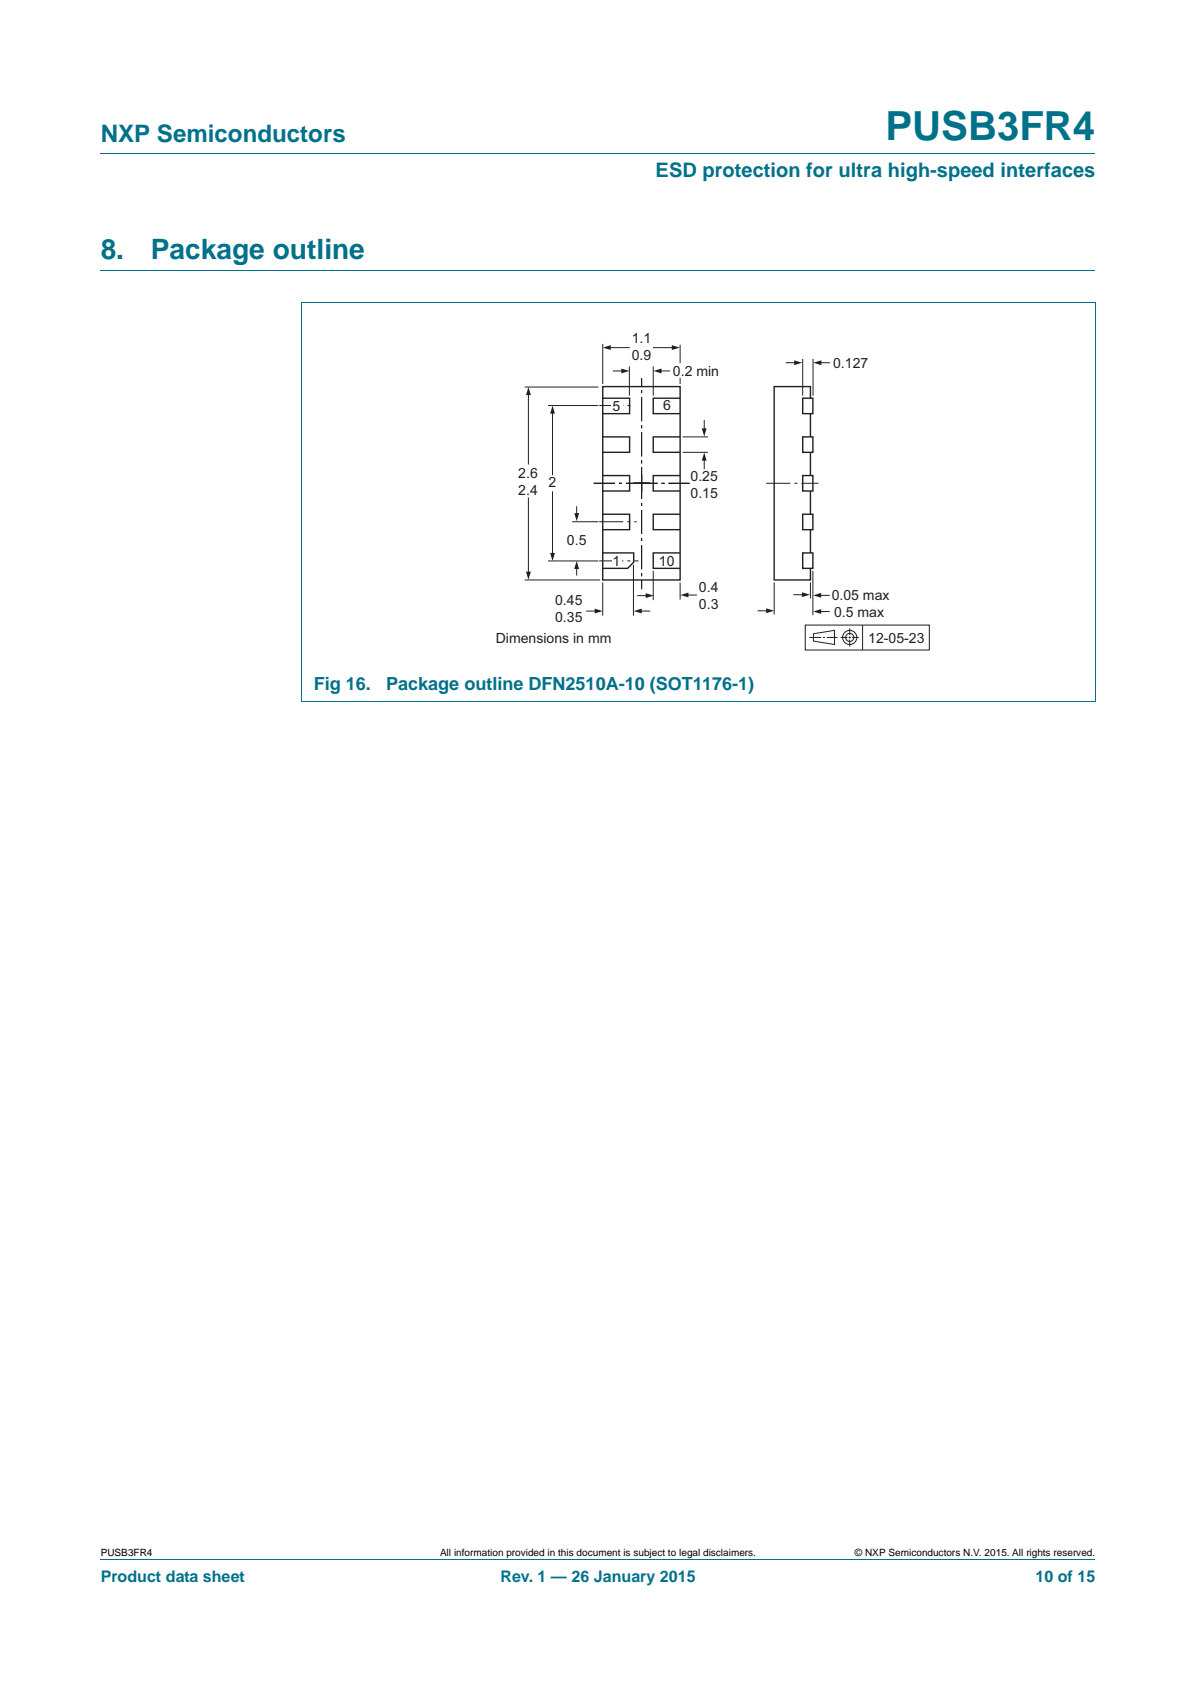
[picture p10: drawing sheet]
<svg xmlns="http://www.w3.org/2000/svg" width="210mm" height="297mm" viewBox="0 0 210 297" stroke-linecap="round" stroke-linejoin="round" font-family="sans-serif">
<path d="M17.7 27h174.6M17.7 47.4h174.6M52.9 53.1h139.4M53 53.1v70.1M192.3 53.1v70.1M52.9 123.3h139.4M17.7 273.9h174.6" fill="none" stroke="#00718a" stroke-width=".18"/>
<path d="M81.7 57.3h81.8v57.1h-81.8z" fill="none" stroke="#fff" stroke-width=".18"/>
<g fill="none" stroke="#231f20" stroke-width=".18">
<path d="M141.4 109.8h21.8v4.4h-21.8zM142.1 112h2.1M142.8 111.3l3.7-.6v2.5l-3.7-.6zM144.5 112h.3M145.1 112h2M147.6 112h1.2M149 112h.4M149.2 110.4v1.2M149.2 111.8v.3M149.2 112.4v1.2M149.6 112h1.2M151.4 109.8v4.4"/>
<circle cx="149.2" cy="112" r="1.24"/>
<circle cx="149.2" cy="112" r=".71"/>
</g>
<g fill="none" stroke="#231f20" stroke-width=".25">
<path d="M105.8 76.7h4.7v2.8h-4.7M105.8 69.9h4.7v2.8h-4.7M105.8 67.9h13.6v34h-13.6zM119.4 76.7h-4.7v2.8h4.7M119.4 69.9h-4.7v2.8h4.7M140.9 76.7h1.8v2.8h-1.8zM140.9 69.9h1.8v2.8h-1.8zM142.3 69.9v-2h-6.4v34h6.4v-2.1M142.3 72.6v4.1M142.3 79.4v4.1M105.8 90.3h4.7v2.7h-4.7M105.8 97.1h5.5v1.7l-1.1 1h-4.4"/>
<path d="M105.8 83.5h4.7v2.7h-4.7M119.4 90.3h-4.7v2.7h4.7M119.4 97.1h-4.7v2.7h4.7M119.4 83.5h-4.7v2.7h4.7M140.9 90.3h1.8v2.7h-1.8zM140.9 97.1h1.8v2.7h-1.8zM140.9 83.5h1.8v2.7h-1.8zM142.3 86.2v4.1M142.3 93v4.1"/>
</g>
<path d="M105.2 71.2h6.1M105.2 91.6h6.6M105.2 98.5h6.9M111.2 84.9h9.9M112.6 86.3v-19.8M112.6 83.4v20.1M114.1 84.9h-9.9M134.5 84.9h9.2" fill="none" stroke="#231f20" stroke-width=".18" stroke-dasharray="4.2 .7 .5 .7" stroke-linecap="butt"/>
<g fill="#fff">
<path d="M107.4 97.4h1.7v2.2h-1.7z"/>
<path d="M107.3 70.1h2v2.4h-2z"/>
</g>
<path d="M111.9 104.6h1.7" fill="none" stroke="#231f20" stroke-width=".18"/>
<path d="M113.4 104.2l1.4 .4-1.4 .4z" fill="#231f20"/>
<path d="M120.6 104.5h1.7" fill="none" stroke="#231f20" stroke-width=".18"/>
<path d="M119.5 104.5l1.4-.4v.8z" fill="#231f20"/>
<path d="M103 107.3h1.7" fill="none" stroke="#231f20" stroke-width=".18"/>
<path d="M104.4 106.9l1.4 .4-1.4 .5z" fill="#231f20"/>
<path d="M112.4 107.3h1.7" fill="none" stroke="#231f20" stroke-width=".18"/>
<path d="M111.3 107.3l1.4-.4v.9z" fill="#231f20"/>
<path d="M107.7 65.2h1.7M111.2 99.3v8.7M114.7 100.4v4.9M119.4 102.4v2.8" fill="none" stroke="#231f20" stroke-width=".18"/>
<path d="M109.1 64.7l1.4 .5-1.4 .4z" fill="#231f20"/>
<path d="M115.9 65.2h1.7" fill="none" stroke="#231f20" stroke-width=".18"/>
<path d="M114.7 65.2l1.4-.5v.9z" fill="#231f20"/>
<path d="M110.5 64.5v4.9M114.7 64.5v4.9M105.8 102.4v5.6M139.4 104.5h1.7" fill="none" stroke="#231f20" stroke-width=".18"/>
<path d="M140.8 104l1.4 .5-1.4 .4z" fill="#231f20"/>
<path d="M143.9 104.6h1.7" fill="none" stroke="#231f20" stroke-width=".18"/>
<path d="M142.8 104.6l1.4-.5v.9z" fill="#231f20"/>
<path d="M143.9 107.4h1.7" fill="none" stroke="#231f20" stroke-width=".18"/>
<path d="M142.8 107.4l1.4-.4v.8z" fill="#231f20"/>
<path d="M133.1 107.3h1.7M142.3 102.4v2.6M142.7 100.4v7.6" fill="none" stroke="#231f20" stroke-width=".18"/>
<path d="M134.5 106.9l1.4 .4-1.4 .4z" fill="#231f20"/>
<path d="M138 63.7h1.7M135.9 102.4v5.5" fill="none" stroke="#231f20" stroke-width=".18"/>
<path d="M139.4 63.3l1.4 .4-1.4 .4z" fill="#231f20"/>
<path d="M143.9 63.7h1.7" fill="none" stroke="#231f20" stroke-width=".18"/>
<path d="M142.8 63.7l1.4-.4v.8z" fill="#231f20"/>
<path d="M123.6 73.8v1.7M140.9 63.1v6.3M142.7 63.1v6.3" fill="none" stroke="#231f20" stroke-width=".18"/>
<path d="M123.2 75.2h.9l-.5 1.5z" fill="#231f20"/>
<path d="M123.6 80.6v1.7" fill="none" stroke="#231f20" stroke-width=".18"/>
<path d="M123.6 79.5l.5 1.4h-.9z" fill="#231f20"/>
<path d="M114.7 61.1h3.5M119.9 79.5h4.3M119.9 76.7h4.3" fill="none" stroke="#231f20" stroke-width=".18"/>
<path d="M117.9 60.6l1.5 .5-1.5 .4z" fill="#231f20"/>
<path d="M106.9 61.1h3.6" fill="none" stroke="#231f20" stroke-width=".18"/>
<path d="M105.8 61.1l1.4-.5v.9z" fill="#231f20"/>
<path d="M105.8 60.5v6.9M119.4 60.6v3.1M119.4 66.5v.9M101.2 99.7v1.3" fill="none" stroke="#231f20" stroke-width=".18"/>
<path d="M101.2 98.5l.5 1.4h-.9z" fill="#231f20"/>
<path d="M101.2 89v1.4" fill="none" stroke="#231f20" stroke-width=".18"/>
<path d="M100.8 90.1h.9l-.5 1.4z" fill="#231f20"/>
<path d="M92.8 87.5v13.2" fill="none" stroke="#231f20" stroke-width=".18"/>
<path d="M92.4 100.4h.8l-.4 1.4z" fill="#231f20"/>
<path d="M97 86.4v11" fill="none" stroke="#231f20" stroke-width=".18"/>
<path d="M96.6 97.1h.8l-.4 1.4z" fill="#231f20"/>
<path d="M92.8 69.1v12.4" fill="none" stroke="#231f20" stroke-width=".18"/>
<path d="M92.8 68l.4 1.4h-.8z" fill="#231f20"/>
<path d="M97 72.4v11" fill="none" stroke="#231f20" stroke-width=".18"/>
<path d="M97 71.2l.4 1.5h-.8z" fill="#231f20"/>
<path d="M92.2 68h12.8M96.3 71.2h8.7M96.3 98.5h8.7M100.5 91.6h4.5M92.2 101.9h13.1" fill="none" stroke="#231f20" stroke-width=".18"/>
<text font-size="7" fill="#00718a" x="155.5" y="24.6">PUSB3FR4</text>
<g font-size="4.9" fill="#00718a">
<text x="17.7" y="45.4">8.</text>
<text x="26.5" y="45.4">Package outline</text>
</g>
<text font-size="4.2" fill="#00718a" x="17.7" y="24.9">NXP Semiconductors</text>
<text font-size="3.5" fill="#00718a" x="115.1" y="31.1">ESD protection for ultra high-speed interfaces</text>
<g font-size="3.2" fill="#00718a">
<text x="55.1" y="121.2">Fig 16.</text>
<text x="67.8" y="121.2">Package outline DFN2510A-10 (SOT1176-1)</text>
</g>
<g font-size="2.8" fill="#00718a">
<text x="17.7" y="277.9">Product data sheet</text>
<text x="87.8" y="277.9">Rev. 1 — 26 January 2015</text>
<text x="181.8" y="277.9">10 of 15</text>
</g>
<g font-size="2.5" fill="#231f20">
<text x="110.9" y="60.3">1.1</text>
<text x="110.9" y="63.3">0.9</text>
<text x="118.2" y="66">0.2 min</text>
<text x="146.3" y="64.6">0.127</text>
<text x="107.5" y="72.1">5</text>
<text x="116.4" y="72.1">6</text>
<text x="91" y="83.9">2.6</text>
<text x="91" y="86.9">2.4</text>
<text x="96.3" y="85.6">2</text>
<text x="121.2" y="84.5">0.25</text>
<text x="121.2" y="87.4">0.15</text>
<text x="99.5" y="95.8">0.5</text>
<text x="107.5" y="99.4">1</text>
<text x="115.7" y="99.4">10</text>
<text x="97.5" y="106.3">0.45</text>
<text x="122.7" y="104">0.4</text>
<text x="122.7" y="107">0.3</text>
<text x="146" y="105.5">0.05 max</text>
<text x="87" y="112.9">Dimensions in mm</text>
<text x="97.5" y="109.2">0.35</text>
<text x="146.4" y="108.3">0.5 max</text>
<text x="152.4" y="112.9">12-05-23</text>
</g>
<g font-size="1.8">
<text x="17.7" y="273.3">PUSB3FR4</text>
<text x="77.3" y="273.3">All information provided in this document is subject to legal disclaimers.</text>
<text x="150.1" y="273.3">© NXP Semiconductors N.V. 2015. All rights reserved.</text>
</g>
</svg>
